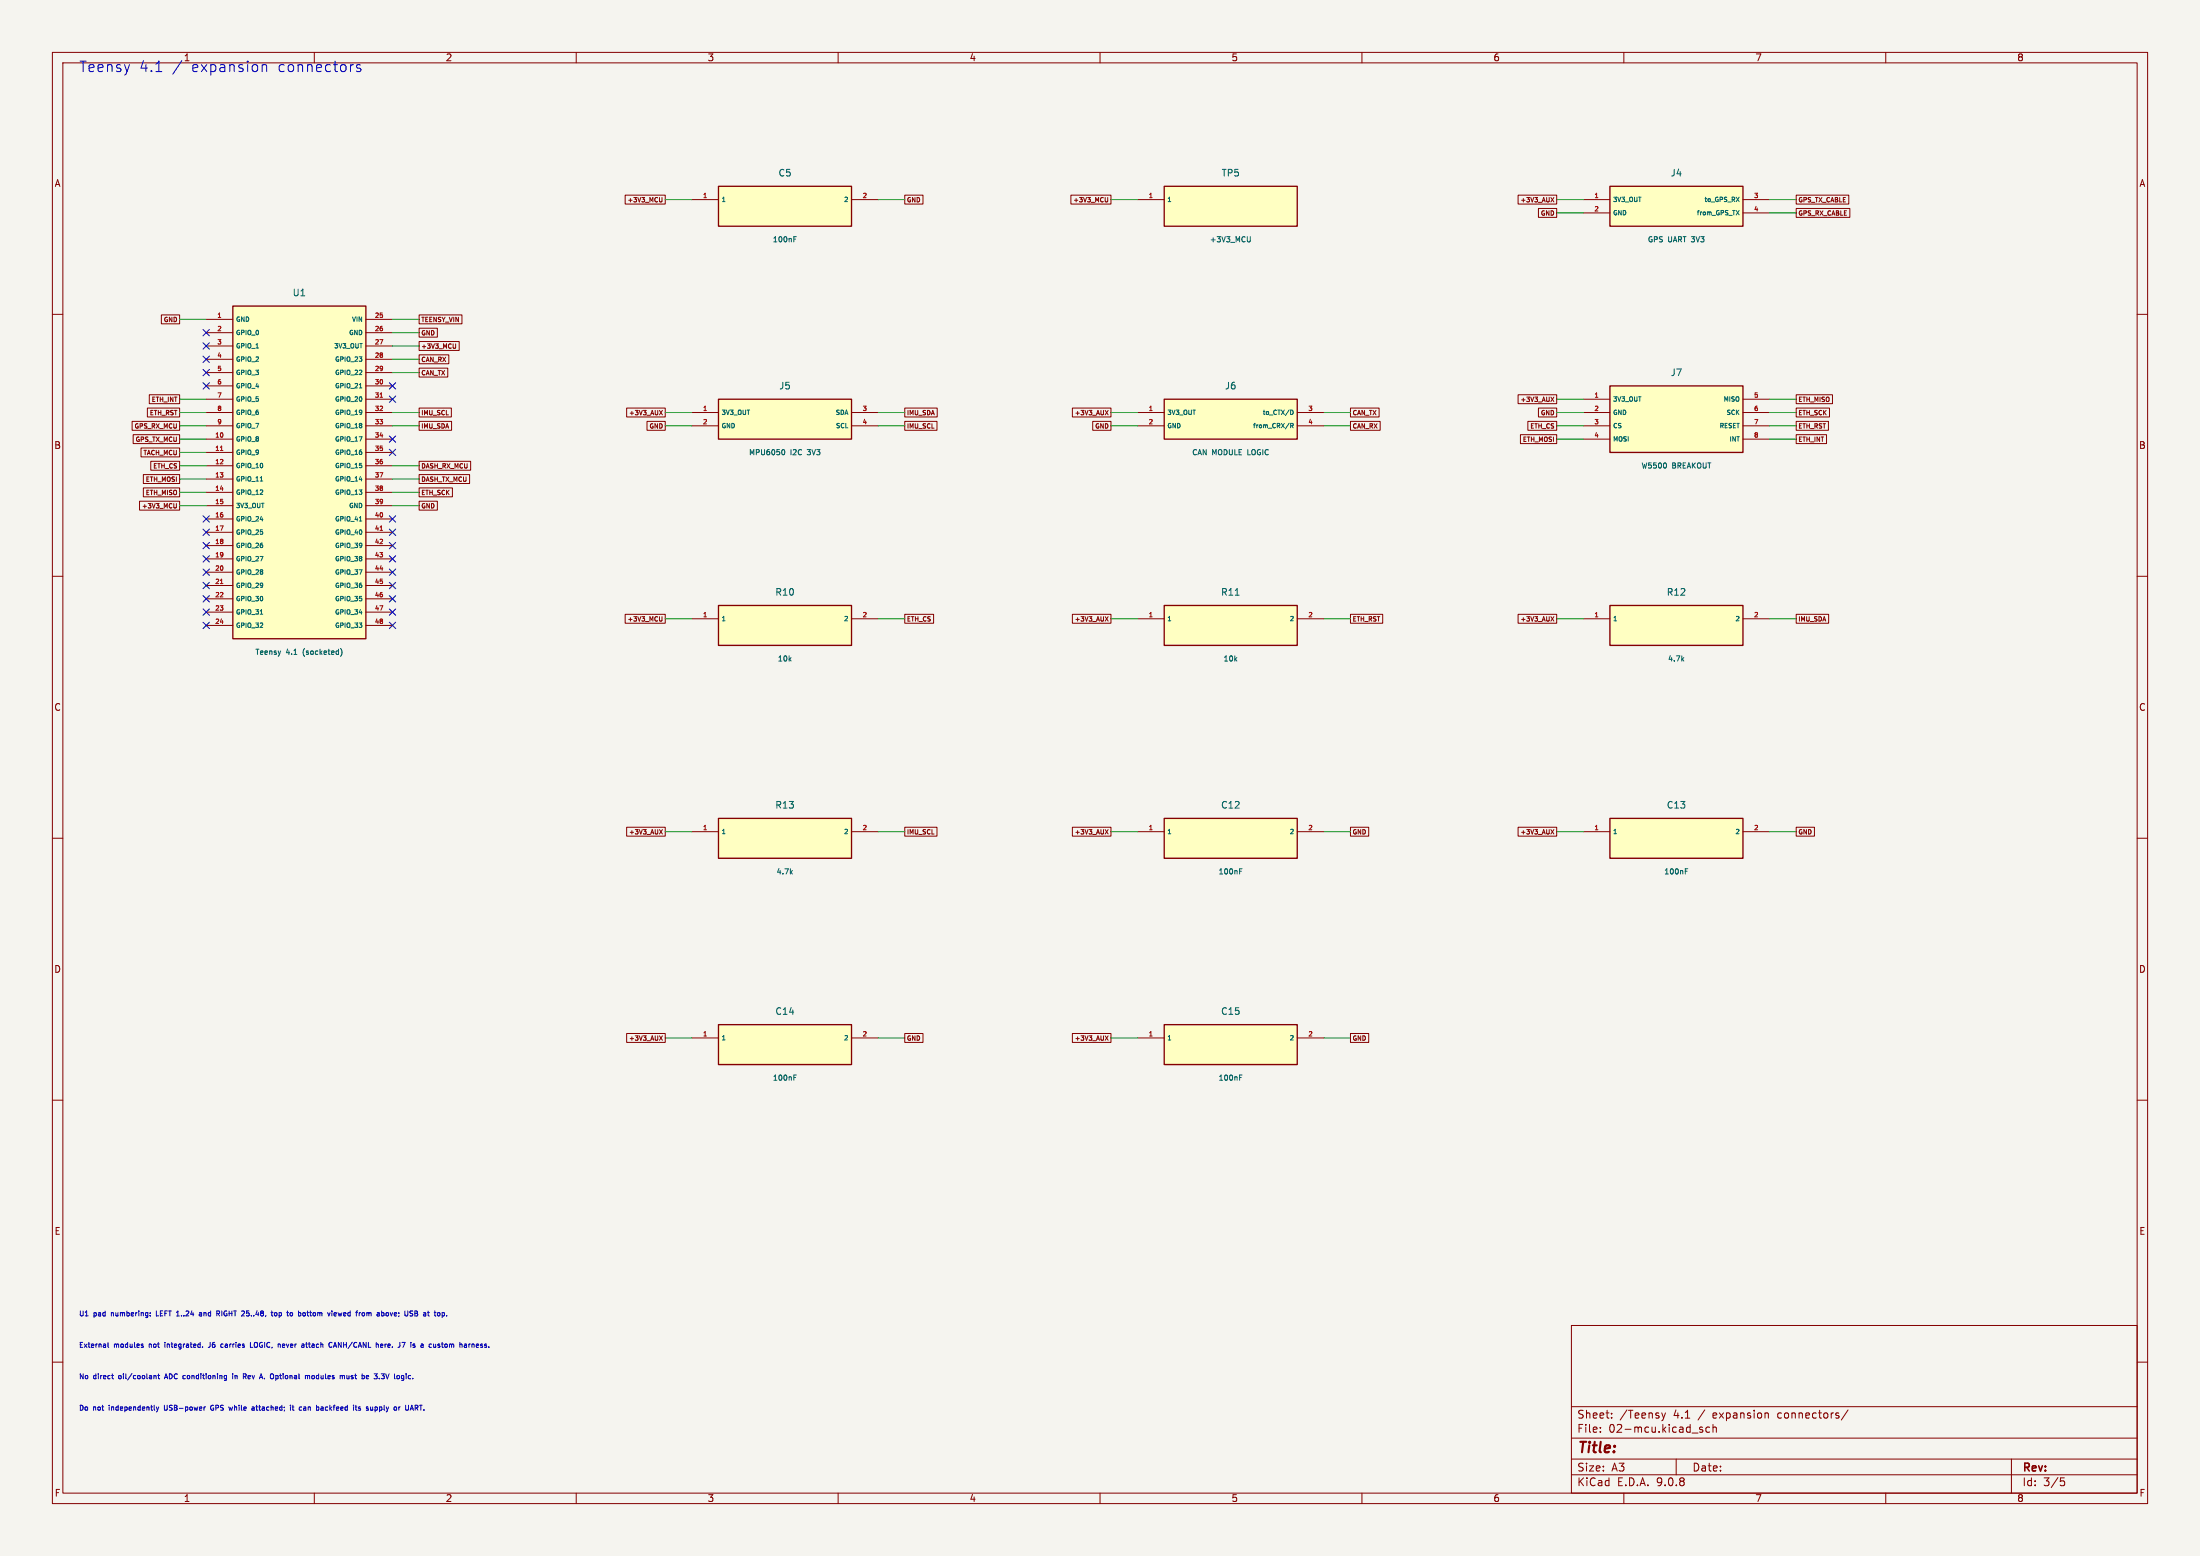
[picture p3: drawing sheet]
(kicad_sch (version 20250114) (generator "eeschema") (paper "A3")
(lib_symbols (symbol "Carrier:U1" (pin_names (offset 0.508)) (in_bom yes) (on_board yes)
 (property "Reference" "U" (at 0 34.29 0) (effects (font (size 1.27 1.27))))(property "Value" "Teensy 4.1 (socketed)" (at 0 -34.29 0) (effects (font (size 1.27 1.27))))(property "Footprint" "Racecar:Teensy41_Socket" (at 0 0 0) (effects (font (size 1.27 1.27)) (hide yes)))(property "Datasheet" "" (at 0 0 0) (effects (font (size 1.27 1.27)) (hide yes)))
 (symbol "U1_0_1" (rectangle (start -12.7 31.75) (end 12.7 -31.75) (stroke (width .254) (type default)) (fill (type background))))
 (symbol "U1_1_1" (pin passive line (at -17.78 29.21 0) (length 5.08) (name "GND" (effects (font (size 0.85 0.85)))) (number "1" (effects (font (size 0.85 0.85)))))(pin passive line (at -17.78 26.67 0) (length 5.08) (name "GPIO 0" (effects (font (size 0.85 0.85)))) (number "2" (effects (font (size 0.85 0.85)))))(pin passive line (at -17.78 24.13 0) (length 5.08) (name "GPIO 1" (effects (font (size 0.85 0.85)))) (number "3" (effects (font (size 0.85 0.85)))))(pin passive line (at -17.78 21.59 0) (length 5.08) (name "GPIO 2" (effects (font (size 0.85 0.85)))) (number "4" (effects (font (size 0.85 0.85)))))(pin passive line (at -17.78 19.05 0) (length 5.08) (name "GPIO 3" (effects (font (size 0.85 0.85)))) (number "5" (effects (font (size 0.85 0.85)))))(pin passive line (at -17.78 16.509999999999998 0) (length 5.08) (name "GPIO 4" (effects (font (size 0.85 0.85)))) (number "6" (effects (font (size 0.85 0.85)))))(pin passive line (at -17.78 13.969999999999999 0) (length 5.08) (name "GPIO 5" (effects (font (size 0.85 0.85)))) (number "7" (effects (font (size 0.85 0.85)))))(pin passive line (at -17.78 11.43 0) (length 5.08) (name "GPIO 6" (effects (font (size 0.85 0.85)))) (number "8" (effects (font (size 0.85 0.85)))))(pin passive line (at -17.78 8.89 0) (length 5.08) (name "GPIO 7" (effects (font (size 0.85 0.85)))) (number "9" (effects (font (size 0.85 0.85)))))(pin passive line (at -17.78 6.350000000000001 0) (length 5.08) (name "GPIO 8" (effects (font (size 0.85 0.85)))) (number "10" (effects (font (size 0.85 0.85)))))(pin passive line (at -17.78 3.8099999999999987 0) (length 5.08) (name "GPIO 9" (effects (font (size 0.85 0.85)))) (number "11" (effects (font (size 0.85 0.85)))))(pin passive line (at -17.78 1.2699999999999996 0) (length 5.08) (name "GPIO 10" (effects (font (size 0.85 0.85)))) (number "12" (effects (font (size 0.85 0.85)))))(pin passive line (at -17.78 -1.2700000000000031 0) (length 5.08) (name "GPIO 11" (effects (font (size 0.85 0.85)))) (number "13" (effects (font (size 0.85 0.85)))))(pin passive line (at -17.78 -3.8100000000000023 0) (length 5.08) (name "GPIO 12" (effects (font (size 0.85 0.85)))) (number "14" (effects (font (size 0.85 0.85)))))(pin passive line (at -17.78 -6.350000000000001 0) (length 5.08) (name "3V3 OUT" (effects (font (size 0.85 0.85)))) (number "15" (effects (font (size 0.85 0.85)))))(pin passive line (at -17.78 -8.89 0) (length 5.08) (name "GPIO 24" (effects (font (size 0.85 0.85)))) (number "16" (effects (font (size 0.85 0.85)))))(pin passive line (at -17.78 -11.43 0) (length 5.08) (name "GPIO 25" (effects (font (size 0.85 0.85)))) (number "17" (effects (font (size 0.85 0.85)))))(pin passive line (at -17.78 -13.969999999999999 0) (length 5.08) (name "GPIO 26" (effects (font (size 0.85 0.85)))) (number "18" (effects (font (size 0.85 0.85)))))(pin passive line (at -17.78 -16.509999999999998 0) (length 5.08) (name "GPIO 27" (effects (font (size 0.85 0.85)))) (number "19" (effects (font (size 0.85 0.85)))))(pin passive line (at -17.78 -19.049999999999997 0) (length 5.08) (name "GPIO 28" (effects (font (size 0.85 0.85)))) (number "20" (effects (font (size 0.85 0.85)))))(pin passive line (at -17.78 -21.590000000000003 0) (length 5.08) (name "GPIO 29" (effects (font (size 0.85 0.85)))) (number "21" (effects (font (size 0.85 0.85)))))(pin passive line (at -17.78 -24.130000000000003 0) (length 5.08) (name "GPIO 30" (effects (font (size 0.85 0.85)))) (number "22" (effects (font (size 0.85 0.85)))))(pin passive line (at -17.78 -26.67 0) (length 5.08) (name "GPIO 31" (effects (font (size 0.85 0.85)))) (number "23" (effects (font (size 0.85 0.85)))))(pin passive line (at -17.78 -29.21 0) (length 5.08) (name "GPIO 32" (effects (font (size 0.85 0.85)))) (number "24" (effects (font (size 0.85 0.85)))))(pin passive line (at 17.78 29.21 180) (length 5.08) (name "VIN" (effects (font (size 0.85 0.85)))) (number "25" (effects (font (size 0.85 0.85)))))(pin passive line (at 17.78 26.67 180) (length 5.08) (name "GND" (effects (font (size 0.85 0.85)))) (number "26" (effects (font (size 0.85 0.85)))))(pin passive line (at 17.78 24.13 180) (length 5.08) (name "3V3 OUT" (effects (font (size 0.85 0.85)))) (number "27" (effects (font (size 0.85 0.85)))))(pin passive line (at 17.78 21.59 180) (length 5.08) (name "GPIO 23" (effects (font (size 0.85 0.85)))) (number "28" (effects (font (size 0.85 0.85)))))(pin passive line (at 17.78 19.05 180) (length 5.08) (name "GPIO 22" (effects (font (size 0.85 0.85)))) (number "29" (effects (font (size 0.85 0.85)))))(pin passive line (at 17.78 16.509999999999998 180) (length 5.08) (name "GPIO 21" (effects (font (size 0.85 0.85)))) (number "30" (effects (font (size 0.85 0.85)))))(pin passive line (at 17.78 13.969999999999999 180) (length 5.08) (name "GPIO 20" (effects (font (size 0.85 0.85)))) (number "31" (effects (font (size 0.85 0.85)))))(pin passive line (at 17.78 11.43 180) (length 5.08) (name "GPIO 19" (effects (font (size 0.85 0.85)))) (number "32" (effects (font (size 0.85 0.85)))))(pin passive line (at 17.78 8.89 180) (length 5.08) (name "GPIO 18" (effects (font (size 0.85 0.85)))) (number "33" (effects (font (size 0.85 0.85)))))(pin passive line (at 17.78 6.350000000000001 180) (length 5.08) (name "GPIO 17" (effects (font (size 0.85 0.85)))) (number "34" (effects (font (size 0.85 0.85)))))(pin passive line (at 17.78 3.8099999999999987 180) (length 5.08) (name "GPIO 16" (effects (font (size 0.85 0.85)))) (number "35" (effects (font (size 0.85 0.85)))))(pin passive line (at 17.78 1.2699999999999996 180) (length 5.08) (name "GPIO 15" (effects (font (size 0.85 0.85)))) (number "36" (effects (font (size 0.85 0.85)))))(pin passive line (at 17.78 -1.2700000000000031 180) (length 5.08) (name "GPIO 14" (effects (font (size 0.85 0.85)))) (number "37" (effects (font (size 0.85 0.85)))))(pin passive line (at 17.78 -3.8100000000000023 180) (length 5.08) (name "GPIO 13" (effects (font (size 0.85 0.85)))) (number "38" (effects (font (size 0.85 0.85)))))(pin passive line (at 17.78 -6.350000000000001 180) (length 5.08) (name "GND" (effects (font (size 0.85 0.85)))) (number "39" (effects (font (size 0.85 0.85)))))(pin passive line (at 17.78 -8.89 180) (length 5.08) (name "GPIO 41" (effects (font (size 0.85 0.85)))) (number "40" (effects (font (size 0.85 0.85)))))(pin passive line (at 17.78 -11.43 180) (length 5.08) (name "GPIO 40" (effects (font (size 0.85 0.85)))) (number "41" (effects (font (size 0.85 0.85)))))(pin passive line (at 17.78 -13.969999999999999 180) (length 5.08) (name "GPIO 39" (effects (font (size 0.85 0.85)))) (number "42" (effects (font (size 0.85 0.85)))))(pin passive line (at 17.78 -16.509999999999998 180) (length 5.08) (name "GPIO 38" (effects (font (size 0.85 0.85)))) (number "43" (effects (font (size 0.85 0.85)))))(pin passive line (at 17.78 -19.049999999999997 180) (length 5.08) (name "GPIO 37" (effects (font (size 0.85 0.85)))) (number "44" (effects (font (size 0.85 0.85)))))(pin passive line (at 17.78 -21.590000000000003 180) (length 5.08) (name "GPIO 36" (effects (font (size 0.85 0.85)))) (number "45" (effects (font (size 0.85 0.85)))))(pin passive line (at 17.78 -24.130000000000003 180) (length 5.08) (name "GPIO 35" (effects (font (size 0.85 0.85)))) (number "46" (effects (font (size 0.85 0.85)))))(pin passive line (at 17.78 -26.67 180) (length 5.08) (name "GPIO 34" (effects (font (size 0.85 0.85)))) (number "47" (effects (font (size 0.85 0.85)))))(pin passive line (at 17.78 -29.21 180) (length 5.08) (name "GPIO 33" (effects (font (size 0.85 0.85)))) (number "48" (effects (font (size 0.85 0.85)))))))(symbol "Carrier:C5" (pin_names (offset 0.508)) (in_bom yes) (on_board yes)
 (property "Reference" "C" (at 0 6.35 0) (effects (font (size 1.27 1.27))))(property "Value" "100nF" (at 0 -6.35 0) (effects (font (size 1.27 1.27))))(property "Footprint" "Racecar:C_0805_2012Metric_Pad1.18x1.45mm_HandSolder" (at 0 0 0) (effects (font (size 1.27 1.27)) (hide yes)))(property "Datasheet" "" (at 0 0 0) (effects (font (size 1.27 1.27)) (hide yes)))
 (symbol "C5_0_1" (rectangle (start -12.7 3.81) (end 12.7 -3.81) (stroke (width .254) (type default)) (fill (type background))))
 (symbol "C5_1_1" (pin passive line (at -17.78 1.27 0) (length 5.08) (name "1" (effects (font (size 0.85 0.85)))) (number "1" (effects (font (size 0.85 0.85)))))(pin passive line (at 17.78 1.27 180) (length 5.08) (name "2" (effects (font (size 0.85 0.85)))) (number "2" (effects (font (size 0.85 0.85)))))))(symbol "Carrier:TP5" (pin_names (offset 0.508)) (in_bom yes) (on_board yes)
 (property "Reference" "TP" (at 0 6.35 0) (effects (font (size 1.27 1.27))))(property "Value" "+3V3_MCU" (at 0 -6.35 0) (effects (font (size 1.27 1.27))))(property "Footprint" "Racecar:TestPoint_THTPad_D2.0mm_Drill1.0mm" (at 0 0 0) (effects (font (size 1.27 1.27)) (hide yes)))(property "Datasheet" "" (at 0 0 0) (effects (font (size 1.27 1.27)) (hide yes)))
 (symbol "TP5_0_1" (rectangle (start -12.7 3.81) (end 12.7 -3.81) (stroke (width .254) (type default)) (fill (type background))))
 (symbol "TP5_1_1" (pin passive line (at -17.78 1.27 0) (length 5.08) (name "1" (effects (font (size 0.85 0.85)))) (number "1" (effects (font (size 0.85 0.85)))))))(symbol "Carrier:J4" (pin_names (offset 0.508)) (in_bom yes) (on_board yes)
 (property "Reference" "J" (at 0 6.35 0) (effects (font (size 1.27 1.27))))(property "Value" "GPS UART 3V3" (at 0 -6.35 0) (effects (font (size 1.27 1.27))))(property "Footprint" "Racecar:JST_XH_B4B-XH-A_1x04_P2.50mm_Vertical" (at 0 0 0) (effects (font (size 1.27 1.27)) (hide yes)))(property "Datasheet" "" (at 0 0 0) (effects (font (size 1.27 1.27)) (hide yes)))
 (symbol "J4_0_1" (rectangle (start -12.7 3.81) (end 12.7 -3.81) (stroke (width .254) (type default)) (fill (type background))))
 (symbol "J4_1_1" (pin passive line (at -17.78 1.27 0) (length 5.08) (name "3V3 OUT" (effects (font (size 0.85 0.85)))) (number "1" (effects (font (size 0.85 0.85)))))(pin passive line (at -17.78 -1.27 0) (length 5.08) (name "GND" (effects (font (size 0.85 0.85)))) (number "2" (effects (font (size 0.85 0.85)))))(pin passive line (at 17.78 1.27 180) (length 5.08) (name "to GPS RX" (effects (font (size 0.85 0.85)))) (number "3" (effects (font (size 0.85 0.85)))))(pin passive line (at 17.78 -1.27 180) (length 5.08) (name "from GPS TX" (effects (font (size 0.85 0.85)))) (number "4" (effects (font (size 0.85 0.85)))))))(symbol "Carrier:J5" (pin_names (offset 0.508)) (in_bom yes) (on_board yes)
 (property "Reference" "J" (at 0 6.35 0) (effects (font (size 1.27 1.27))))(property "Value" "MPU6050 I2C 3V3" (at 0 -6.35 0) (effects (font (size 1.27 1.27))))(property "Footprint" "Racecar:JST_XH_B4B-XH-A_1x04_P2.50mm_Vertical" (at 0 0 0) (effects (font (size 1.27 1.27)) (hide yes)))(property "Datasheet" "" (at 0 0 0) (effects (font (size 1.27 1.27)) (hide yes)))
 (symbol "J5_0_1" (rectangle (start -12.7 3.81) (end 12.7 -3.81) (stroke (width .254) (type default)) (fill (type background))))
 (symbol "J5_1_1" (pin passive line (at -17.78 1.27 0) (length 5.08) (name "3V3 OUT" (effects (font (size 0.85 0.85)))) (number "1" (effects (font (size 0.85 0.85)))))(pin passive line (at -17.78 -1.27 0) (length 5.08) (name "GND" (effects (font (size 0.85 0.85)))) (number "2" (effects (font (size 0.85 0.85)))))(pin passive line (at 17.78 1.27 180) (length 5.08) (name "SDA" (effects (font (size 0.85 0.85)))) (number "3" (effects (font (size 0.85 0.85)))))(pin passive line (at 17.78 -1.27 180) (length 5.08) (name "SCL" (effects (font (size 0.85 0.85)))) (number "4" (effects (font (size 0.85 0.85)))))))(symbol "Carrier:J6" (pin_names (offset 0.508)) (in_bom yes) (on_board yes)
 (property "Reference" "J" (at 0 6.35 0) (effects (font (size 1.27 1.27))))(property "Value" "CAN MODULE LOGIC" (at 0 -6.35 0) (effects (font (size 1.27 1.27))))(property "Footprint" "Racecar:JST_XH_B4B-XH-A_1x04_P2.50mm_Vertical" (at 0 0 0) (effects (font (size 1.27 1.27)) (hide yes)))(property "Datasheet" "" (at 0 0 0) (effects (font (size 1.27 1.27)) (hide yes)))
 (symbol "J6_0_1" (rectangle (start -12.7 3.81) (end 12.7 -3.81) (stroke (width .254) (type default)) (fill (type background))))
 (symbol "J6_1_1" (pin passive line (at -17.78 1.27 0) (length 5.08) (name "3V3 OUT" (effects (font (size 0.85 0.85)))) (number "1" (effects (font (size 0.85 0.85)))))(pin passive line (at -17.78 -1.27 0) (length 5.08) (name "GND" (effects (font (size 0.85 0.85)))) (number "2" (effects (font (size 0.85 0.85)))))(pin passive line (at 17.78 1.27 180) (length 5.08) (name "to CTX/D" (effects (font (size 0.85 0.85)))) (number "3" (effects (font (size 0.85 0.85)))))(pin passive line (at 17.78 -1.27 180) (length 5.08) (name "from CRX/R" (effects (font (size 0.85 0.85)))) (number "4" (effects (font (size 0.85 0.85)))))))(symbol "Carrier:J7" (pin_names (offset 0.508)) (in_bom yes) (on_board yes)
 (property "Reference" "J" (at 0 8.89 0) (effects (font (size 1.27 1.27))))(property "Value" "W5500 BREAKOUT" (at 0 -8.89 0) (effects (font (size 1.27 1.27))))(property "Footprint" "Racecar:PinHeader_2x04_P2.54mm_Vertical" (at 0 0 0) (effects (font (size 1.27 1.27)) (hide yes)))(property "Datasheet" "" (at 0 0 0) (effects (font (size 1.27 1.27)) (hide yes)))
 (symbol "J7_0_1" (rectangle (start -12.7 6.35) (end 12.7 -6.35) (stroke (width .254) (type default)) (fill (type background))))
 (symbol "J7_1_1" (pin passive line (at -17.78 3.8099999999999996 0) (length 5.08) (name "3V3 OUT" (effects (font (size 0.85 0.85)))) (number "1" (effects (font (size 0.85 0.85)))))(pin passive line (at -17.78 1.2699999999999996 0) (length 5.08) (name "GND" (effects (font (size 0.85 0.85)))) (number "2" (effects (font (size 0.85 0.85)))))(pin passive line (at -17.78 -1.2700000000000005 0) (length 5.08) (name "CS" (effects (font (size 0.85 0.85)))) (number "3" (effects (font (size 0.85 0.85)))))(pin passive line (at -17.78 -3.8100000000000005 0) (length 5.08) (name "MOSI" (effects (font (size 0.85 0.85)))) (number "4" (effects (font (size 0.85 0.85)))))(pin passive line (at 17.78 3.8099999999999996 180) (length 5.08) (name "MISO" (effects (font (size 0.85 0.85)))) (number "5" (effects (font (size 0.85 0.85)))))(pin passive line (at 17.78 1.2699999999999996 180) (length 5.08) (name "SCK" (effects (font (size 0.85 0.85)))) (number "6" (effects (font (size 0.85 0.85)))))(pin passive line (at 17.78 -1.2700000000000005 180) (length 5.08) (name "RESET" (effects (font (size 0.85 0.85)))) (number "7" (effects (font (size 0.85 0.85)))))(pin passive line (at 17.78 -3.8100000000000005 180) (length 5.08) (name "INT" (effects (font (size 0.85 0.85)))) (number "8" (effects (font (size 0.85 0.85)))))))(symbol "Carrier:R10" (pin_names (offset 0.508)) (in_bom yes) (on_board yes)
 (property "Reference" "R" (at 0 6.35 0) (effects (font (size 1.27 1.27))))(property "Value" "10k" (at 0 -6.35 0) (effects (font (size 1.27 1.27))))(property "Footprint" "Racecar:R_0805_2012Metric_Pad1.20x1.40mm_HandSolder" (at 0 0 0) (effects (font (size 1.27 1.27)) (hide yes)))(property "Datasheet" "" (at 0 0 0) (effects (font (size 1.27 1.27)) (hide yes)))
 (symbol "R10_0_1" (rectangle (start -12.7 3.81) (end 12.7 -3.81) (stroke (width .254) (type default)) (fill (type background))))
 (symbol "R10_1_1" (pin passive line (at -17.78 1.27 0) (length 5.08) (name "1" (effects (font (size 0.85 0.85)))) (number "1" (effects (font (size 0.85 0.85)))))(pin passive line (at 17.78 1.27 180) (length 5.08) (name "2" (effects (font (size 0.85 0.85)))) (number "2" (effects (font (size 0.85 0.85)))))))(symbol "Carrier:R11" (pin_names (offset 0.508)) (in_bom yes) (on_board yes)
 (property "Reference" "R" (at 0 6.35 0) (effects (font (size 1.27 1.27))))(property "Value" "10k" (at 0 -6.35 0) (effects (font (size 1.27 1.27))))(property "Footprint" "Racecar:R_0805_2012Metric_Pad1.20x1.40mm_HandSolder" (at 0 0 0) (effects (font (size 1.27 1.27)) (hide yes)))(property "Datasheet" "" (at 0 0 0) (effects (font (size 1.27 1.27)) (hide yes)))
 (symbol "R11_0_1" (rectangle (start -12.7 3.81) (end 12.7 -3.81) (stroke (width .254) (type default)) (fill (type background))))
 (symbol "R11_1_1" (pin passive line (at -17.78 1.27 0) (length 5.08) (name "1" (effects (font (size 0.85 0.85)))) (number "1" (effects (font (size 0.85 0.85)))))(pin passive line (at 17.78 1.27 180) (length 5.08) (name "2" (effects (font (size 0.85 0.85)))) (number "2" (effects (font (size 0.85 0.85)))))))(symbol "Carrier:R12" (pin_names (offset 0.508)) (in_bom yes) (on_board yes)
 (property "Reference" "R" (at 0 6.35 0) (effects (font (size 1.27 1.27))))(property "Value" "4.7k" (at 0 -6.35 0) (effects (font (size 1.27 1.27))))(property "Footprint" "Racecar:R_0805_2012Metric_Pad1.20x1.40mm_HandSolder" (at 0 0 0) (effects (font (size 1.27 1.27)) (hide yes)))(property "Datasheet" "" (at 0 0 0) (effects (font (size 1.27 1.27)) (hide yes)))
 (symbol "R12_0_1" (rectangle (start -12.7 3.81) (end 12.7 -3.81) (stroke (width .254) (type default)) (fill (type background))))
 (symbol "R12_1_1" (pin passive line (at -17.78 1.27 0) (length 5.08) (name "1" (effects (font (size 0.85 0.85)))) (number "1" (effects (font (size 0.85 0.85)))))(pin passive line (at 17.78 1.27 180) (length 5.08) (name "2" (effects (font (size 0.85 0.85)))) (number "2" (effects (font (size 0.85 0.85)))))))(symbol "Carrier:R13" (pin_names (offset 0.508)) (in_bom yes) (on_board yes)
 (property "Reference" "R" (at 0 6.35 0) (effects (font (size 1.27 1.27))))(property "Value" "4.7k" (at 0 -6.35 0) (effects (font (size 1.27 1.27))))(property "Footprint" "Racecar:R_0805_2012Metric_Pad1.20x1.40mm_HandSolder" (at 0 0 0) (effects (font (size 1.27 1.27)) (hide yes)))(property "Datasheet" "" (at 0 0 0) (effects (font (size 1.27 1.27)) (hide yes)))
 (symbol "R13_0_1" (rectangle (start -12.7 3.81) (end 12.7 -3.81) (stroke (width .254) (type default)) (fill (type background))))
 (symbol "R13_1_1" (pin passive line (at -17.78 1.27 0) (length 5.08) (name "1" (effects (font (size 0.85 0.85)))) (number "1" (effects (font (size 0.85 0.85)))))(pin passive line (at 17.78 1.27 180) (length 5.08) (name "2" (effects (font (size 0.85 0.85)))) (number "2" (effects (font (size 0.85 0.85)))))))(symbol "Carrier:C12" (pin_names (offset 0.508)) (in_bom yes) (on_board yes)
 (property "Reference" "C" (at 0 6.35 0) (effects (font (size 1.27 1.27))))(property "Value" "100nF" (at 0 -6.35 0) (effects (font (size 1.27 1.27))))(property "Footprint" "Racecar:C_0805_2012Metric_Pad1.18x1.45mm_HandSolder" (at 0 0 0) (effects (font (size 1.27 1.27)) (hide yes)))(property "Datasheet" "" (at 0 0 0) (effects (font (size 1.27 1.27)) (hide yes)))
 (symbol "C12_0_1" (rectangle (start -12.7 3.81) (end 12.7 -3.81) (stroke (width .254) (type default)) (fill (type background))))
 (symbol "C12_1_1" (pin passive line (at -17.78 1.27 0) (length 5.08) (name "1" (effects (font (size 0.85 0.85)))) (number "1" (effects (font (size 0.85 0.85)))))(pin passive line (at 17.78 1.27 180) (length 5.08) (name "2" (effects (font (size 0.85 0.85)))) (number "2" (effects (font (size 0.85 0.85)))))))(symbol "Carrier:C13" (pin_names (offset 0.508)) (in_bom yes) (on_board yes)
 (property "Reference" "C" (at 0 6.35 0) (effects (font (size 1.27 1.27))))(property "Value" "100nF" (at 0 -6.35 0) (effects (font (size 1.27 1.27))))(property "Footprint" "Racecar:C_0805_2012Metric_Pad1.18x1.45mm_HandSolder" (at 0 0 0) (effects (font (size 1.27 1.27)) (hide yes)))(property "Datasheet" "" (at 0 0 0) (effects (font (size 1.27 1.27)) (hide yes)))
 (symbol "C13_0_1" (rectangle (start -12.7 3.81) (end 12.7 -3.81) (stroke (width .254) (type default)) (fill (type background))))
 (symbol "C13_1_1" (pin passive line (at -17.78 1.27 0) (length 5.08) (name "1" (effects (font (size 0.85 0.85)))) (number "1" (effects (font (size 0.85 0.85)))))(pin passive line (at 17.78 1.27 180) (length 5.08) (name "2" (effects (font (size 0.85 0.85)))) (number "2" (effects (font (size 0.85 0.85)))))))(symbol "Carrier:C14" (pin_names (offset 0.508)) (in_bom yes) (on_board yes)
 (property "Reference" "C" (at 0 6.35 0) (effects (font (size 1.27 1.27))))(property "Value" "100nF" (at 0 -6.35 0) (effects (font (size 1.27 1.27))))(property "Footprint" "Racecar:C_0805_2012Metric_Pad1.18x1.45mm_HandSolder" (at 0 0 0) (effects (font (size 1.27 1.27)) (hide yes)))(property "Datasheet" "" (at 0 0 0) (effects (font (size 1.27 1.27)) (hide yes)))
 (symbol "C14_0_1" (rectangle (start -12.7 3.81) (end 12.7 -3.81) (stroke (width .254) (type default)) (fill (type background))))
 (symbol "C14_1_1" (pin passive line (at -17.78 1.27 0) (length 5.08) (name "1" (effects (font (size 0.85 0.85)))) (number "1" (effects (font (size 0.85 0.85)))))(pin passive line (at 17.78 1.27 180) (length 5.08) (name "2" (effects (font (size 0.85 0.85)))) (number "2" (effects (font (size 0.85 0.85)))))))(symbol "Carrier:C15" (pin_names (offset 0.508)) (in_bom yes) (on_board yes)
 (property "Reference" "C" (at 0 6.35 0) (effects (font (size 1.27 1.27))))(property "Value" "100nF" (at 0 -6.35 0) (effects (font (size 1.27 1.27))))(property "Footprint" "Racecar:C_0805_2012Metric_Pad1.18x1.45mm_HandSolder" (at 0 0 0) (effects (font (size 1.27 1.27)) (hide yes)))(property "Datasheet" "" (at 0 0 0) (effects (font (size 1.27 1.27)) (hide yes)))
 (symbol "C15_0_1" (rectangle (start -12.7 3.81) (end 12.7 -3.81) (stroke (width .254) (type default)) (fill (type background))))
 (symbol "C15_1_1" (pin passive line (at -17.78 1.27 0) (length 5.08) (name "1" (effects (font (size 0.85 0.85)))) (number "1" (effects (font (size 0.85 0.85)))))(pin passive line (at 17.78 1.27 180) (length 5.08) (name "2" (effects (font (size 0.85 0.85)))) (number "2" (effects (font (size 0.85 0.85))))))))
(text "Teensy 4.1 / expansion connectors" (at 15 13 0) (effects (font (size 2 2)) (justify left)))
(symbol (lib_id "Carrier:U1") (at 57.15 90.17 0) (unit 1) (in_bom yes) (on_board yes) (dnp no) (property "Reference" "U1" (at 57.15 55.88 0) (effects (font (size 1.27 1.27))))(property "Value" "Teensy 4.1 (socketed)" (at 57.15 124.46000000000001 0) (effects (font (size 1.0 1.0))))(property "Footprint" "Racecar:Teensy41_Socket" (at 57.15 90.17 0) (effects (font (size 0.8 0.8)) (hide yes)))(property "Datasheet" "" (at 57.15 90.17 0) (effects (font (size 0.8 0.8)) (hide yes))))
(wire (pts (xy 39.37 60.96) (xy 34.29 60.96)) (stroke (width 0) (type default)))
(global_label "GND" (shape passive) (at 34.29 60.96 180) (effects (font (size 0.85 0.85)) (justify right)))
(no_connect (at 39.37 63.5))
(no_connect (at 39.37 66.04))
(no_connect (at 39.37 68.58))
(no_connect (at 39.37 71.12))
(no_connect (at 39.37 73.66))
(wire (pts (xy 39.37 76.2) (xy 34.29 76.2)) (stroke (width 0) (type default)))
(global_label "ETH_INT" (shape passive) (at 34.29 76.2 180) (effects (font (size 0.85 0.85)) (justify right)))
(wire (pts (xy 39.37 78.74000000000001) (xy 34.29 78.74000000000001)) (stroke (width 0) (type default)))
(global_label "ETH_RST" (shape passive) (at 34.29 78.74000000000001 180) (effects (font (size 0.85 0.85)) (justify right)))
(wire (pts (xy 39.37 81.28) (xy 34.29 81.28)) (stroke (width 0) (type default)))
(global_label "GPS_RX_MCU" (shape passive) (at 34.29 81.28 180) (effects (font (size 0.85 0.85)) (justify right)))
(wire (pts (xy 39.37 83.82) (xy 34.29 83.82)) (stroke (width 0) (type default)))
(global_label "GPS_TX_MCU" (shape passive) (at 34.29 83.82 180) (effects (font (size 0.85 0.85)) (justify right)))
(wire (pts (xy 39.37 86.36) (xy 34.29 86.36)) (stroke (width 0) (type default)))
(global_label "TACH_MCU" (shape passive) (at 34.29 86.36 180) (effects (font (size 0.85 0.85)) (justify right)))
(wire (pts (xy 39.37 88.9) (xy 34.29 88.9)) (stroke (width 0) (type default)))
(global_label "ETH_CS" (shape passive) (at 34.29 88.9 180) (effects (font (size 0.85 0.85)) (justify right)))
(wire (pts (xy 39.37 91.44) (xy 34.29 91.44)) (stroke (width 0) (type default)))
(global_label "ETH_MOSI" (shape passive) (at 34.29 91.44 180) (effects (font (size 0.85 0.85)) (justify right)))
(wire (pts (xy 39.37 93.98) (xy 34.29 93.98)) (stroke (width 0) (type default)))
(global_label "ETH_MISO" (shape passive) (at 34.29 93.98 180) (effects (font (size 0.85 0.85)) (justify right)))
(wire (pts (xy 39.37 96.52000000000001) (xy 34.29 96.52000000000001)) (stroke (width 0) (type default)))
(global_label "+3V3_MCU" (shape passive) (at 34.29 96.52000000000001 180) (effects (font (size 0.85 0.85)) (justify right)))
(no_connect (at 39.37 99.06))
(no_connect (at 39.37 101.6))
(no_connect (at 39.37 104.14))
(no_connect (at 39.37 106.68))
(no_connect (at 39.37 109.22))
(no_connect (at 39.37 111.76))
(no_connect (at 39.37 114.30000000000001))
(no_connect (at 39.37 116.84))
(no_connect (at 39.37 119.38))
(wire (pts (xy 74.93 60.96) (xy 80.01 60.96)) (stroke (width 0) (type default)))
(global_label "TEENSY_VIN" (shape passive) (at 80.01 60.96 0) (effects (font (size 0.85 0.85)) (justify left)))
(wire (pts (xy 74.93 63.5) (xy 80.01 63.5)) (stroke (width 0) (type default)))
(global_label "GND" (shape passive) (at 80.01 63.5 0) (effects (font (size 0.85 0.85)) (justify left)))
(wire (pts (xy 74.93 66.04) (xy 80.01 66.04)) (stroke (width 0) (type default)))
(global_label "+3V3_MCU" (shape passive) (at 80.01 66.04 0) (effects (font (size 0.85 0.85)) (justify left)))
(wire (pts (xy 74.93 68.58) (xy 80.01 68.58)) (stroke (width 0) (type default)))
(global_label "CAN_RX" (shape passive) (at 80.01 68.58 0) (effects (font (size 0.85 0.85)) (justify left)))
(wire (pts (xy 74.93 71.12) (xy 80.01 71.12)) (stroke (width 0) (type default)))
(global_label "CAN_TX" (shape passive) (at 80.01 71.12 0) (effects (font (size 0.85 0.85)) (justify left)))
(no_connect (at 74.93 73.66))
(no_connect (at 74.93 76.2))
(wire (pts (xy 74.93 78.74000000000001) (xy 80.01 78.74000000000001)) (stroke (width 0) (type default)))
(global_label "IMU_SCL" (shape passive) (at 80.01 78.74000000000001 0) (effects (font (size 0.85 0.85)) (justify left)))
(wire (pts (xy 74.93 81.28) (xy 80.01 81.28)) (stroke (width 0) (type default)))
(global_label "IMU_SDA" (shape passive) (at 80.01 81.28 0) (effects (font (size 0.85 0.85)) (justify left)))
(no_connect (at 74.93 83.82))
(no_connect (at 74.93 86.36))
(wire (pts (xy 74.93 88.9) (xy 80.01 88.9)) (stroke (width 0) (type default)))
(global_label "DASH_RX_MCU" (shape passive) (at 80.01 88.9 0) (effects (font (size 0.85 0.85)) (justify left)))
(wire (pts (xy 74.93 91.44) (xy 80.01 91.44)) (stroke (width 0) (type default)))
(global_label "DASH_TX_MCU" (shape passive) (at 80.01 91.44 0) (effects (font (size 0.85 0.85)) (justify left)))
(wire (pts (xy 74.93 93.98) (xy 80.01 93.98)) (stroke (width 0) (type default)))
(global_label "ETH_SCK" (shape passive) (at 80.01 93.98 0) (effects (font (size 0.85 0.85)) (justify left)))
(wire (pts (xy 74.93 96.52000000000001) (xy 80.01 96.52000000000001)) (stroke (width 0) (type default)))
(global_label "GND" (shape passive) (at 80.01 96.52000000000001 0) (effects (font (size 0.85 0.85)) (justify left)))
(no_connect (at 74.93 99.06))
(no_connect (at 74.93 101.6))
(no_connect (at 74.93 104.14))
(no_connect (at 74.93 106.68))
(no_connect (at 74.93 109.22))
(no_connect (at 74.93 111.76))
(no_connect (at 74.93 114.30000000000001))
(no_connect (at 74.93 116.84))
(no_connect (at 74.93 119.38))
(symbol (lib_id "Carrier:C5") (at 149.86 39.37 0) (unit 1) (in_bom yes) (on_board yes) (dnp no) (property "Reference" "C5" (at 149.86 33.019999999999996 0) (effects (font (size 1.27 1.27))))(property "Value" "100nF" (at 149.86 45.72 0) (effects (font (size 1.0 1.0))))(property "Footprint" "Racecar:C_0805_2012Metric_Pad1.18x1.45mm_HandSolder" (at 149.86 39.37 0) (effects (font (size 0.8 0.8)) (hide yes)))(property "Datasheet" "" (at 149.86 39.37 0) (effects (font (size 0.8 0.8)) (hide yes))))
(wire (pts (xy 132.08 38.099999999999994) (xy 127.00000000000001 38.099999999999994)) (stroke (width 0) (type default)))
(global_label "+3V3_MCU" (shape passive) (at 127.00000000000001 38.099999999999994 180) (effects (font (size 0.85 0.85)) (justify right)))
(wire (pts (xy 167.64000000000001 38.099999999999994) (xy 172.72000000000003 38.099999999999994)) (stroke (width 0) (type default)))
(global_label "GND" (shape passive) (at 172.72000000000003 38.099999999999994 0) (effects (font (size 0.85 0.85)) (justify left)))
(symbol (lib_id "Carrier:TP5") (at 234.95000000000002 39.37 0) (unit 1) (in_bom yes) (on_board yes) (dnp no) (property "Reference" "TP5" (at 234.95000000000002 33.019999999999996 0) (effects (font (size 1.27 1.27))))(property "Value" "+3V3_MCU" (at 234.95000000000002 45.72 0) (effects (font (size 1.0 1.0))))(property "Footprint" "Racecar:TestPoint_THTPad_D2.0mm_Drill1.0mm" (at 234.95000000000002 39.37 0) (effects (font (size 0.8 0.8)) (hide yes)))(property "Datasheet" "" (at 234.95000000000002 39.37 0) (effects (font (size 0.8 0.8)) (hide yes))))
(wire (pts (xy 217.17000000000002 38.099999999999994) (xy 212.09 38.099999999999994)) (stroke (width 0) (type default)))
(global_label "+3V3_MCU" (shape passive) (at 212.09 38.099999999999994 180) (effects (font (size 0.85 0.85)) (justify right)))
(symbol (lib_id "Carrier:J4") (at 320.04 39.37 0) (unit 1) (in_bom yes) (on_board yes) (dnp no) (property "Reference" "J4" (at 320.04 33.019999999999996 0) (effects (font (size 1.27 1.27))))(property "Value" "GPS UART 3V3" (at 320.04 45.72 0) (effects (font (size 1.0 1.0))))(property "Footprint" "Racecar:JST_XH_B4B-XH-A_1x04_P2.50mm_Vertical" (at 320.04 39.37 0) (effects (font (size 0.8 0.8)) (hide yes)))(property "Datasheet" "" (at 320.04 39.37 0) (effects (font (size 0.8 0.8)) (hide yes))))
(wire (pts (xy 302.26 38.099999999999994) (xy 297.18 38.099999999999994)) (stroke (width 0) (type default)))
(global_label "+3V3_AUX" (shape passive) (at 297.18 38.099999999999994 180) (effects (font (size 0.85 0.85)) (justify right)))
(wire (pts (xy 302.26 40.64) (xy 297.18 40.64)) (stroke (width 0) (type default)))
(global_label "GND" (shape passive) (at 297.18 40.64 180) (effects (font (size 0.85 0.85)) (justify right)))
(wire (pts (xy 337.82000000000005 38.099999999999994) (xy 342.90000000000003 38.099999999999994)) (stroke (width 0) (type default)))
(global_label "GPS_TX_CABLE" (shape passive) (at 342.90000000000003 38.099999999999994 0) (effects (font (size 0.85 0.85)) (justify left)))
(wire (pts (xy 337.82000000000005 40.64) (xy 342.90000000000003 40.64)) (stroke (width 0) (type default)))
(global_label "GPS_RX_CABLE" (shape passive) (at 342.90000000000003 40.64 0) (effects (font (size 0.85 0.85)) (justify left)))
(symbol (lib_id "Carrier:J5") (at 149.86 80.01 0) (unit 1) (in_bom yes) (on_board yes) (dnp no) (property "Reference" "J5" (at 149.86 73.66 0) (effects (font (size 1.27 1.27))))(property "Value" "MPU6050 I2C 3V3" (at 149.86 86.36000000000001 0) (effects (font (size 1.0 1.0))))(property "Footprint" "Racecar:JST_XH_B4B-XH-A_1x04_P2.50mm_Vertical" (at 149.86 80.01 0) (effects (font (size 0.8 0.8)) (hide yes)))(property "Datasheet" "" (at 149.86 80.01 0) (effects (font (size 0.8 0.8)) (hide yes))))
(wire (pts (xy 132.08 78.74000000000001) (xy 127.00000000000001 78.74000000000001)) (stroke (width 0) (type default)))
(global_label "+3V3_AUX" (shape passive) (at 127.00000000000001 78.74000000000001 180) (effects (font (size 0.85 0.85)) (justify right)))
(wire (pts (xy 132.08 81.28) (xy 127.00000000000001 81.28)) (stroke (width 0) (type default)))
(global_label "GND" (shape passive) (at 127.00000000000001 81.28 180) (effects (font (size 0.85 0.85)) (justify right)))
(wire (pts (xy 167.64000000000001 78.74000000000001) (xy 172.72000000000003 78.74000000000001)) (stroke (width 0) (type default)))
(global_label "IMU_SDA" (shape passive) (at 172.72000000000003 78.74000000000001 0) (effects (font (size 0.85 0.85)) (justify left)))
(wire (pts (xy 167.64000000000001 81.28) (xy 172.72000000000003 81.28)) (stroke (width 0) (type default)))
(global_label "IMU_SCL" (shape passive) (at 172.72000000000003 81.28 0) (effects (font (size 0.85 0.85)) (justify left)))
(symbol (lib_id "Carrier:J6") (at 234.95000000000002 80.01 0) (unit 1) (in_bom yes) (on_board yes) (dnp no) (property "Reference" "J6" (at 234.95000000000002 73.66 0) (effects (font (size 1.27 1.27))))(property "Value" "CAN MODULE LOGIC" (at 234.95000000000002 86.36000000000001 0) (effects (font (size 1.0 1.0))))(property "Footprint" "Racecar:JST_XH_B4B-XH-A_1x04_P2.50mm_Vertical" (at 234.95000000000002 80.01 0) (effects (font (size 0.8 0.8)) (hide yes)))(property "Datasheet" "" (at 234.95000000000002 80.01 0) (effects (font (size 0.8 0.8)) (hide yes))))
(wire (pts (xy 217.17000000000002 78.74000000000001) (xy 212.09 78.74000000000001)) (stroke (width 0) (type default)))
(global_label "+3V3_AUX" (shape passive) (at 212.09 78.74000000000001 180) (effects (font (size 0.85 0.85)) (justify right)))
(wire (pts (xy 217.17000000000002 81.28) (xy 212.09 81.28)) (stroke (width 0) (type default)))
(global_label "GND" (shape passive) (at 212.09 81.28 180) (effects (font (size 0.85 0.85)) (justify right)))
(wire (pts (xy 252.73000000000002 78.74000000000001) (xy 257.81 78.74000000000001)) (stroke (width 0) (type default)))
(global_label "CAN_TX" (shape passive) (at 257.81 78.74000000000001 0) (effects (font (size 0.85 0.85)) (justify left)))
(wire (pts (xy 252.73000000000002 81.28) (xy 257.81 81.28)) (stroke (width 0) (type default)))
(global_label "CAN_RX" (shape passive) (at 257.81 81.28 0) (effects (font (size 0.85 0.85)) (justify left)))
(symbol (lib_id "Carrier:J7") (at 320.04 80.01 0) (unit 1) (in_bom yes) (on_board yes) (dnp no) (property "Reference" "J7" (at 320.04 71.12 0) (effects (font (size 1.27 1.27))))(property "Value" "W5500 BREAKOUT" (at 320.04 88.9 0) (effects (font (size 1.0 1.0))))(property "Footprint" "Racecar:PinHeader_2x04_P2.54mm_Vertical" (at 320.04 80.01 0) (effects (font (size 0.8 0.8)) (hide yes)))(property "Datasheet" "" (at 320.04 80.01 0) (effects (font (size 0.8 0.8)) (hide yes))))
(wire (pts (xy 302.26 76.2) (xy 297.18 76.2)) (stroke (width 0) (type default)))
(global_label "+3V3_AUX" (shape passive) (at 297.18 76.2 180) (effects (font (size 0.85 0.85)) (justify right)))
(wire (pts (xy 302.26 78.74000000000001) (xy 297.18 78.74000000000001)) (stroke (width 0) (type default)))
(global_label "GND" (shape passive) (at 297.18 78.74000000000001 180) (effects (font (size 0.85 0.85)) (justify right)))
(wire (pts (xy 302.26 81.28) (xy 297.18 81.28)) (stroke (width 0) (type default)))
(global_label "ETH_CS" (shape passive) (at 297.18 81.28 180) (effects (font (size 0.85 0.85)) (justify right)))
(wire (pts (xy 302.26 83.82000000000001) (xy 297.18 83.82000000000001)) (stroke (width 0) (type default)))
(global_label "ETH_MOSI" (shape passive) (at 297.18 83.82000000000001 180) (effects (font (size 0.85 0.85)) (justify right)))
(wire (pts (xy 337.82000000000005 76.2) (xy 342.90000000000003 76.2)) (stroke (width 0) (type default)))
(global_label "ETH_MISO" (shape passive) (at 342.90000000000003 76.2 0) (effects (font (size 0.85 0.85)) (justify left)))
(wire (pts (xy 337.82000000000005 78.74000000000001) (xy 342.90000000000003 78.74000000000001)) (stroke (width 0) (type default)))
(global_label "ETH_SCK" (shape passive) (at 342.90000000000003 78.74000000000001 0) (effects (font (size 0.85 0.85)) (justify left)))
(wire (pts (xy 337.82000000000005 81.28) (xy 342.90000000000003 81.28)) (stroke (width 0) (type default)))
(global_label "ETH_RST" (shape passive) (at 342.90000000000003 81.28 0) (effects (font (size 0.85 0.85)) (justify left)))
(wire (pts (xy 337.82000000000005 83.82000000000001) (xy 342.90000000000003 83.82000000000001)) (stroke (width 0) (type default)))
(global_label "ETH_INT" (shape passive) (at 342.90000000000003 83.82000000000001 0) (effects (font (size 0.85 0.85)) (justify left)))
(symbol (lib_id "Carrier:R10") (at 149.86 119.38 0) (unit 1) (in_bom yes) (on_board yes) (dnp no) (property "Reference" "R10" (at 149.86 113.02999999999999 0) (effects (font (size 1.27 1.27))))(property "Value" "10k" (at 149.86 125.73 0) (effects (font (size 1.0 1.0))))(property "Footprint" "Racecar:R_0805_2012Metric_Pad1.20x1.40mm_HandSolder" (at 149.86 119.38 0) (effects (font (size 0.8 0.8)) (hide yes)))(property "Datasheet" "" (at 149.86 119.38 0) (effects (font (size 0.8 0.8)) (hide yes))))
(wire (pts (xy 132.08 118.11) (xy 127.00000000000001 118.11)) (stroke (width 0) (type default)))
(global_label "+3V3_MCU" (shape passive) (at 127.00000000000001 118.11 180) (effects (font (size 0.85 0.85)) (justify right)))
(wire (pts (xy 167.64000000000001 118.11) (xy 172.72000000000003 118.11)) (stroke (width 0) (type default)))
(global_label "ETH_CS" (shape passive) (at 172.72000000000003 118.11 0) (effects (font (size 0.85 0.85)) (justify left)))
(symbol (lib_id "Carrier:R11") (at 234.95000000000002 119.38 0) (unit 1) (in_bom yes) (on_board yes) (dnp no) (property "Reference" "R11" (at 234.95000000000002 113.02999999999999 0) (effects (font (size 1.27 1.27))))(property "Value" "10k" (at 234.95000000000002 125.73 0) (effects (font (size 1.0 1.0))))(property "Footprint" "Racecar:R_0805_2012Metric_Pad1.20x1.40mm_HandSolder" (at 234.95000000000002 119.38 0) (effects (font (size 0.8 0.8)) (hide yes)))(property "Datasheet" "" (at 234.95000000000002 119.38 0) (effects (font (size 0.8 0.8)) (hide yes))))
(wire (pts (xy 217.17000000000002 118.11) (xy 212.09 118.11)) (stroke (width 0) (type default)))
(global_label "+3V3_AUX" (shape passive) (at 212.09 118.11 180) (effects (font (size 0.85 0.85)) (justify right)))
(wire (pts (xy 252.73000000000002 118.11) (xy 257.81 118.11)) (stroke (width 0) (type default)))
(global_label "ETH_RST" (shape passive) (at 257.81 118.11 0) (effects (font (size 0.85 0.85)) (justify left)))
(symbol (lib_id "Carrier:R12") (at 320.04 119.38 0) (unit 1) (in_bom yes) (on_board yes) (dnp no) (property "Reference" "R12" (at 320.04 113.02999999999999 0) (effects (font (size 1.27 1.27))))(property "Value" "4.7k" (at 320.04 125.73 0) (effects (font (size 1.0 1.0))))(property "Footprint" "Racecar:R_0805_2012Metric_Pad1.20x1.40mm_HandSolder" (at 320.04 119.38 0) (effects (font (size 0.8 0.8)) (hide yes)))(property "Datasheet" "" (at 320.04 119.38 0) (effects (font (size 0.8 0.8)) (hide yes))))
(wire (pts (xy 302.26 118.11) (xy 297.18 118.11)) (stroke (width 0) (type default)))
(global_label "+3V3_AUX" (shape passive) (at 297.18 118.11 180) (effects (font (size 0.85 0.85)) (justify right)))
(wire (pts (xy 337.82000000000005 118.11) (xy 342.90000000000003 118.11)) (stroke (width 0) (type default)))
(global_label "IMU_SDA" (shape passive) (at 342.90000000000003 118.11 0) (effects (font (size 0.85 0.85)) (justify left)))
(symbol (lib_id "Carrier:R13") (at 149.86 160.02 0) (unit 1) (in_bom yes) (on_board yes) (dnp no) (property "Reference" "R13" (at 149.86 153.67000000000002 0) (effects (font (size 1.27 1.27))))(property "Value" "4.7k" (at 149.86 166.37 0) (effects (font (size 1.0 1.0))))(property "Footprint" "Racecar:R_0805_2012Metric_Pad1.20x1.40mm_HandSolder" (at 149.86 160.02 0) (effects (font (size 0.8 0.8)) (hide yes)))(property "Datasheet" "" (at 149.86 160.02 0) (effects (font (size 0.8 0.8)) (hide yes))))
(wire (pts (xy 132.08 158.75) (xy 127.00000000000001 158.75)) (stroke (width 0) (type default)))
(global_label "+3V3_AUX" (shape passive) (at 127.00000000000001 158.75 180) (effects (font (size 0.85 0.85)) (justify right)))
(wire (pts (xy 167.64000000000001 158.75) (xy 172.72000000000003 158.75)) (stroke (width 0) (type default)))
(global_label "IMU_SCL" (shape passive) (at 172.72000000000003 158.75 0) (effects (font (size 0.85 0.85)) (justify left)))
(symbol (lib_id "Carrier:C12") (at 234.95000000000002 160.02 0) (unit 1) (in_bom yes) (on_board yes) (dnp no) (property "Reference" "C12" (at 234.95000000000002 153.67000000000002 0) (effects (font (size 1.27 1.27))))(property "Value" "100nF" (at 234.95000000000002 166.37 0) (effects (font (size 1.0 1.0))))(property "Footprint" "Racecar:C_0805_2012Metric_Pad1.18x1.45mm_HandSolder" (at 234.95000000000002 160.02 0) (effects (font (size 0.8 0.8)) (hide yes)))(property "Datasheet" "" (at 234.95000000000002 160.02 0) (effects (font (size 0.8 0.8)) (hide yes))))
(wire (pts (xy 217.17000000000002 158.75) (xy 212.09 158.75)) (stroke (width 0) (type default)))
(global_label "+3V3_AUX" (shape passive) (at 212.09 158.75 180) (effects (font (size 0.85 0.85)) (justify right)))
(wire (pts (xy 252.73000000000002 158.75) (xy 257.81 158.75)) (stroke (width 0) (type default)))
(global_label "GND" (shape passive) (at 257.81 158.75 0) (effects (font (size 0.85 0.85)) (justify left)))
(symbol (lib_id "Carrier:C13") (at 320.04 160.02 0) (unit 1) (in_bom yes) (on_board yes) (dnp no) (property "Reference" "C13" (at 320.04 153.67000000000002 0) (effects (font (size 1.27 1.27))))(property "Value" "100nF" (at 320.04 166.37 0) (effects (font (size 1.0 1.0))))(property "Footprint" "Racecar:C_0805_2012Metric_Pad1.18x1.45mm_HandSolder" (at 320.04 160.02 0) (effects (font (size 0.8 0.8)) (hide yes)))(property "Datasheet" "" (at 320.04 160.02 0) (effects (font (size 0.8 0.8)) (hide yes))))
(wire (pts (xy 302.26 158.75) (xy 297.18 158.75)) (stroke (width 0) (type default)))
(global_label "+3V3_AUX" (shape passive) (at 297.18 158.75 180) (effects (font (size 0.85 0.85)) (justify right)))
(wire (pts (xy 337.82000000000005 158.75) (xy 342.90000000000003 158.75)) (stroke (width 0) (type default)))
(global_label "GND" (shape passive) (at 342.90000000000003 158.75 0) (effects (font (size 0.85 0.85)) (justify left)))
(symbol (lib_id "Carrier:C14") (at 149.86 199.39000000000001 0) (unit 1) (in_bom yes) (on_board yes) (dnp no) (property "Reference" "C14" (at 149.86 193.04000000000002 0) (effects (font (size 1.27 1.27))))(property "Value" "100nF" (at 149.86 205.74 0) (effects (font (size 1.0 1.0))))(property "Footprint" "Racecar:C_0805_2012Metric_Pad1.18x1.45mm_HandSolder" (at 149.86 199.39000000000001 0) (effects (font (size 0.8 0.8)) (hide yes)))(property "Datasheet" "" (at 149.86 199.39000000000001 0) (effects (font (size 0.8 0.8)) (hide yes))))
(wire (pts (xy 132.08 198.12) (xy 127.00000000000001 198.12)) (stroke (width 0) (type default)))
(global_label "+3V3_AUX" (shape passive) (at 127.00000000000001 198.12 180) (effects (font (size 0.85 0.85)) (justify right)))
(wire (pts (xy 167.64000000000001 198.12) (xy 172.72000000000003 198.12)) (stroke (width 0) (type default)))
(global_label "GND" (shape passive) (at 172.72000000000003 198.12 0) (effects (font (size 0.85 0.85)) (justify left)))
(symbol (lib_id "Carrier:C15") (at 234.95000000000002 199.39000000000001 0) (unit 1) (in_bom yes) (on_board yes) (dnp no) (property "Reference" "C15" (at 234.95000000000002 193.04000000000002 0) (effects (font (size 1.27 1.27))))(property "Value" "100nF" (at 234.95000000000002 205.74 0) (effects (font (size 1.0 1.0))))(property "Footprint" "Racecar:C_0805_2012Metric_Pad1.18x1.45mm_HandSolder" (at 234.95000000000002 199.39000000000001 0) (effects (font (size 0.8 0.8)) (hide yes)))(property "Datasheet" "" (at 234.95000000000002 199.39000000000001 0) (effects (font (size 0.8 0.8)) (hide yes))))
(wire (pts (xy 217.17000000000002 198.12) (xy 212.09 198.12)) (stroke (width 0) (type default)))
(global_label "+3V3_AUX" (shape passive) (at 212.09 198.12 180) (effects (font (size 0.85 0.85)) (justify right)))
(wire (pts (xy 252.73000000000002 198.12) (xy 257.81 198.12)) (stroke (width 0) (type default)))
(global_label "GND" (shape passive) (at 257.81 198.12 0) (effects (font (size 0.85 0.85)) (justify left)))
(text "U1 pad numbering: LEFT 1..24 and RIGHT 25..48, top to bottom viewed from above; USB at top." (at 15 251 0) (effects (font (size 0.95 0.95)) (justify left)))
(text "External modules not integrated. J6 carries LOGIC, never attach CANH/CANL here. J7 is a custom harness." (at 15 257 0) (effects (font (size 0.95 0.95)) (justify left)))
(text "No direct oil/coolant ADC conditioning in Rev A. Optional modules must be 3.3V logic." (at 15 263 0) (effects (font (size 0.95 0.95)) (justify left)))
(text "Do not independently USB-power GPS while attached; it can backfeed its supply or UART." (at 15 269 0) (effects (font (size 0.95 0.95)) (justify left))))
